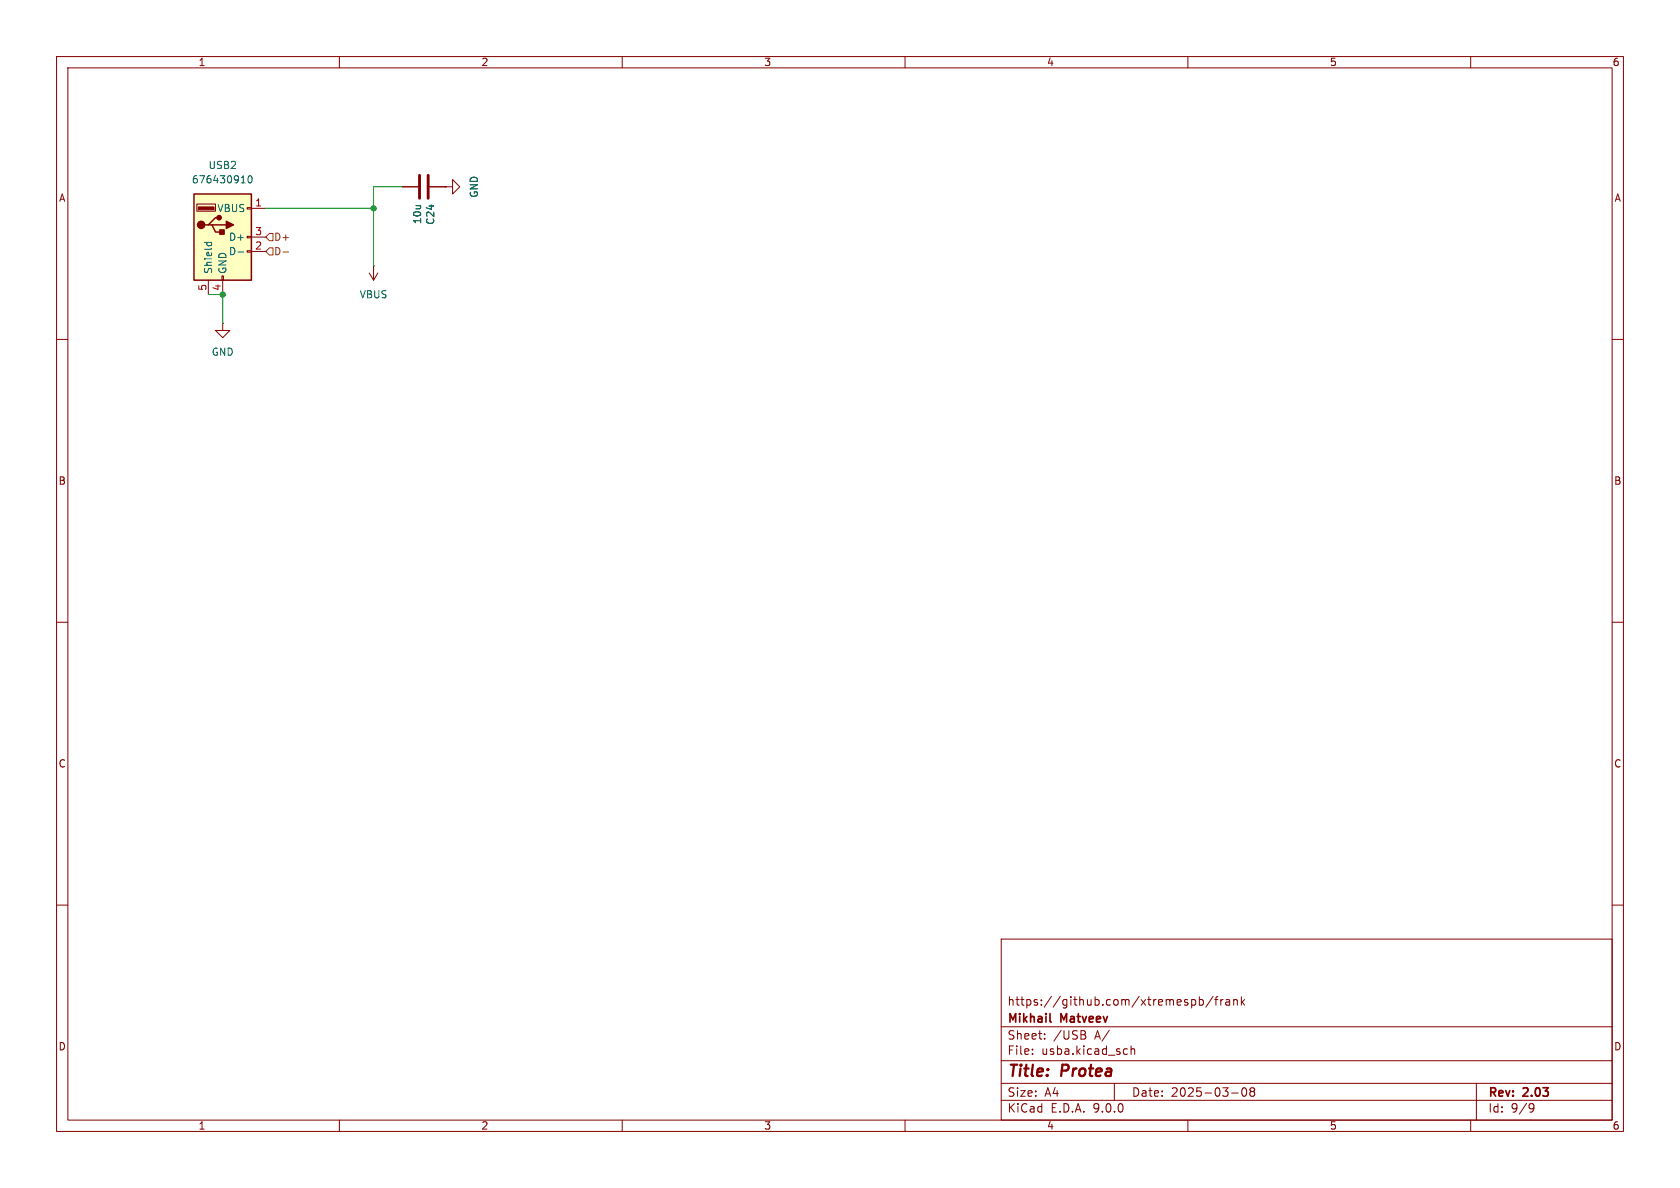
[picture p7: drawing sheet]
<svg xmlns="http://www.w3.org/2000/svg" width="297mm" height="210mm" viewBox="0 0 297 210" stroke-linecap="round" stroke-linejoin="round" font-family="sans-serif">
<g fill="none" stroke="#840000" stroke-width=".18">
<path d="M10 10h277v190h-277zM12 12h273v186h-273zM60 10v2M110 10v2M160 10v2M210 10v2M260 10v2M39.4 57.2v1.2h1.2l-1.2 1.3-1.3-1.3h1.3M39.4 57.2h.1M10 60h2M285 60h2M10 110h2"/>
<path d="M285 110h2M10 160h2M177 166h108v32h-108zM210.7 176.8l.4-.1 .3 .3v.4l-.2 .2h-.5M212 176.8l.5-.1 .2 .3v.4l-.1 .2h-.6M212 176.2v1.5M214.5 176.1l-1.3 2M214.7 176.7h.6M215.3 176.2l-.3 .2v1.3M215.8 176.7v1M216.2 176.7l-.2 .1-.2 .2M216.7 176.8h.6l.1 .9"/>
<path d="M217.4 177.1h-.5a.29 .29 0 0 0-.2 .3 .29 .29 0 0 0 .2 .3l.5-.1M218.1 176.8l.2-.1 .4 .1v.9M218.1 176.7v1M219.5 176.2v1.5M219.6 177.1l.4 .6M220 176.7l-.5 .6M285 160h2M60 198v2M110 198v2M160 198v2M177 194.5h108M177 191.5h108"/>
<path d="M177 187.5h108M177 181.5h108M182.5 186.3v.1M182.5 185.5v.1M184.7 183.6v.1M184.7 182.8v.1M191.6 182.9a.4 .4 0 0 1 .4 .4 .4 .4 0 0 1-.3 .4M191.7 182.3l.2 .2-.2 .3M197 191.5v3M198.9 185.4l.4 .1M199.3 186.3l-.4 .1M200 185.5l.2-.1 .3 .1 .1 .9"/>
<path d="M200 184.9v1.5M210 198v2M217.7 193.2h1.2M219.7 192.4l.2-.1a.81 .81 0 0 1 .6 .6 .81 .81 0 0 1-.3 .8l-.2 .1a.81 .81 0 0 1-.3-1.4zM221.2 192.9l-.2-.2 .2-.4 .5 .1 .1 .2-.3 .3M221.2 192.9l-.2 .3v.5l.2 .1 .5-.1 .1-.2-.1-.4-.2-.2M221.2 192.9h.3M260 198v2M261 191.5v6.5M270.6 195.1l.5 .1a.99 .99 0 0 1-.4 1.4h-.2M271.2 195.7l-.3 .3h-.3"/>
</g>
<path d="M185.6 180.5l.2 .2" fill="none" stroke="#840000" stroke-width=".3"/>
<path d="M34.3 34.3h10.1v15.2h-10.1z" fill="#ffffc2"/>
<path d="M34.3 34.3h10.1v15.2h-10.1zM36.8 39.8h.7l.6 1.2h1.3M37.5 39.8h2.5M38.7 38.5h-.6l-1.3 1.3h-.6" fill="none" stroke="#840000" stroke-width=".25"/>
<g fill="#840000" stroke="#840000" stroke-width=".25">
<path d="M38.9 40.6h.7v.8h-.7z"/>
<path d="M40 39.1l1.3 .7-1.3 .6z"/>
<circle cx="35.6" cy="39.8" r=".63"/>
<circle cx="38.7" cy="38.5" r=".38"/>
</g>
<path d="M35.1 36.6h2.7v.5h-2.7z" fill="#840000" stroke="#840000" stroke-width=".18"/>
<g fill="none" stroke="#840000" stroke-width=".18">
<path d="M34.8 36.1h3.3v1.2h-3.3zM43.7 36.7h.7v.3h-.7zM44.4 36.8h2.6M71.1 33h2.8M75.9 33h2.8M78.7 33h1.3v-1.2l1.3 1.2-1.3 1.3v-1.3M78.7 33h.1M36.8 49.5v2.6M39.2 48.8h.3v.7h-.3zM39.4 49.5v2.6M43.7 41.8h.7v.2h-.7zM43.7 44.3h.7v.3h-.7z"/>
<path d="M44.4 41.9h2.6M44.4 44.5h2.6M65.3 48.3l.7 1.2M66 47h.1M66 47v2.5M66.8 48.3l-.8 1.2"/>
</g>
<path d="M42.6 32.3h.8M44 31.1h.1a.68 .68 0 0 1 .5 .6 .68 .68 0 0 1-.5 .6 .84 .84 0 0 1-.1-1.2zM36.1 42.9h1.3M36.6 42.9v.3M37.3 42.9l.1 .3M42.1 44.5h.9" fill="none" stroke="#006464" stroke-width=".18"/>
<path d="M74.2 31v4.1M75.7 31v4.1" fill="none" stroke="#840000" stroke-width=".51"/>
<path d="M47 44.5l.6-.7h.7v1.3h-.7zM47 41.9l.6-.6h.7v1.2h-.7zM50 44.5h1" fill="none" stroke="#725600" stroke-width=".18"/>
<path d="M47 36.8h19M71.1 33h-5.1v14M36.8 52.1h2.6v5.1" fill="none" stroke="#009600" stroke-width=".18"/>
<g fill="#009600" stroke="#009600" stroke-width=".18">
<circle cx="39.4" cy="52.1" r=".46"/>
<circle cx="66" cy="36.8" r=".46"/>
</g>
<g font-size="2.8" fill="#840000">
<text x="178" y="190.9">Title:</text>
<text x="187.7" y="190.9">Protea</text>
</g>
<g font-size="2.1" fill="#840000">
<text x="178" y="178">https://github.com/xtremespb/frank</text>
<text x="178" y="184">Sheet:</text>
<text x="178" y="181.2">Mikhail</text>
<text x="186.2" y="184">/USB</text>
<text x="187.6" y="181.2">Matveev</text>
<text x="193.6" y="184">A/</text>
<text x="178" y="186.7">File:</text>
<text x="184.1" y="186.7">usba.kicad_sch</text>
<text x="178" y="196.9">KiCad</text>
<text x="178" y="194.1">Size:</text>
<text x="184.7" y="194.1">A4</text>
<text x="185.7" y="196.9">E.D.A.</text>
<text x="193.3" y="196.9">9.0.0</text>
<text x="200" y="194.1">Date:</text>
<text x="207" y="194.1">2025-03-08</text>
<text x="263" y="194.3">Rev:</text>
<text x="263" y="196.9">Id:</text>
<text x="267.1" y="196.9">9/9</text>
<text x="269.4" y="194.3">2.03</text>
</g>
<g font-size="1.8" fill="#840000">
<text x="35" y="11.9">1</text>
<text x="85" y="11.9">2</text>
<text x="135" y="11.9">3</text>
<text x="185" y="11.9">4</text>
<text x="235" y="11.9">5</text>
<text x="285" y="11.9">6</text>
<text x="10.3" y="35.9">A</text>
<text x="285.3" y="35.9">A</text>
<text x="10.3" y="85.9">B</text>
<text x="285.3" y="85.9">B</text>
<text x="10.3" y="135.9">C</text>
<text x="285.3" y="135.9">C</text>
<text x="10.3" y="185.9">D</text>
<text x="285.3" y="185.9">D</text>
<text x="35" y="199.9">1</text>
<text x="85" y="199.9">2</text>
<text x="135" y="199.9">3</text>
<text x="185" y="199.9">4</text>
<text x="235" y="199.9">5</text>
<text x="285" y="199.9">6</text>
</g>
<g font-size="1.8" fill="#006464">
<text x="33.8" y="32.6">676430910</text>
<text x="36.8" y="30.1">USB2</text>
<text x="84.7" y="35.1" transform="rotate(-90 84.7 35.1)">GND</text>
<text x="38.3" y="37.7">VBUS</text>
<text x="74.7" y="39.7" transform="rotate(-90 74.7 39.7)">10u</text>
<text x="77" y="39.8" transform="rotate(-90 77 39.8)">C24</text>
<text x="40.4" y="42.8">D+</text>
<text x="40.4" y="45.3">D-</text>
<text x="37.7" y="48.5" transform="rotate(-90 37.7 48.5)">Shield</text>
<text x="40.2" y="48.5" transform="rotate(-90 40.2 48.5)">GND</text>
<text x="63.5" y="52.9">VBUS</text>
<text x="37.3" y="63.1">GND</text>
</g>
<g font-size="1.8" fill="#a90000">
<text x="45" y="36.6">1</text>
<text x="45" y="41.7">3</text>
<text x="45" y="44.2">2</text>
<text x="36.6" y="51.5" transform="rotate(-90 36.6 51.5)">5</text>
<text x="39.1" y="51.5" transform="rotate(-90 39.1 51.5)">4</text>
</g>
<g font-size="1.8" fill="#725600">
<text x="48.4" y="45.3">D-</text>
<text x="48.4" y="42.8">D+</text>
</g>
</svg>
